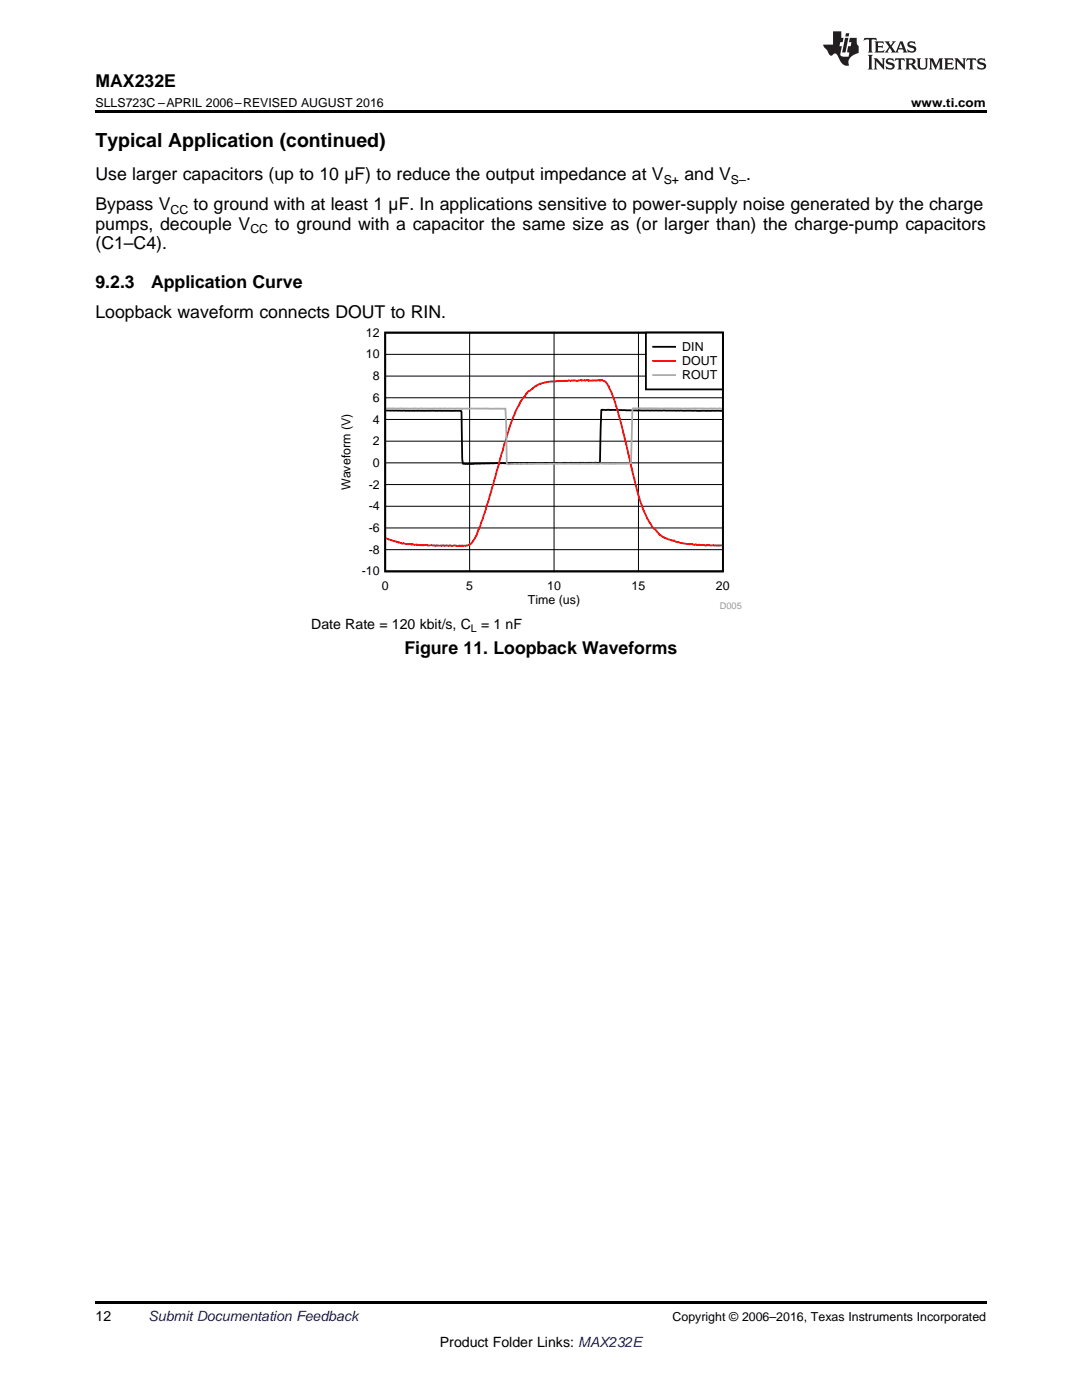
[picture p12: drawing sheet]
<svg xmlns="http://www.w3.org/2000/svg" width="216mm" height="279mm" viewBox="0 0 216 279" stroke-linecap="round" stroke-linejoin="round" font-family="sans-serif">
<path d="M19 259.7h177.8v.5h-177.8z" fill="#000"/>
<path d="M67.6 65.4h80.4v56.2h-80.4z" fill-rule="evenodd" fill="#fff"/>
<path d="M76.9 66.4h67.3v47.6h-67.3zM77 81.9h15l.1 .3 .1 9.4 .2 .9 1.6 .1 5.1-.2h20.6l.3-10.6h.1l8 .1 16 .1" fill="none" stroke="#000" stroke-width=".36"/>
<g fill="none" stroke="#000" stroke-width=".2">
<path d="M76.9 79.4h67.4M76.9 75.1h67.4M76.9 70.7h67.4M93.7 66.4v47.6M110.6 66.4v47.6M127.4 66.4v47.6M76.9 96.7h67.4M76.9 92.4h67.4M76.9 88h67.4M76.9 83.7h67.4M76.9 109.7h67.4M76.9 105.4h67.4"/>
<path d="M76.9 101h67.4"/>
</g>
<path d="M77 107.4l3.2 1.1 .3-.1 .4 .2 1.1-.1 .1 .2 1.1-.1 .7 .2 .9-.1 2.2 .2 .2-.1 1.1 .1 .2-.1 .2 .2 1.1-.2 .4 .2 1.5-.1a3.7 3.7 0 0 0 2.3-.4l.5-.7a36.1 36.1 0 0 0 2.8-7.4l4.1-14.2a21.7 21.7 0 0 1 3.6-7.7l1.6-1.3a8.6 8.6 0 0 1 4.9-1.1l2-.2 3.3 .1 .4-.2 .2 .2 .2-.1 1.3 .1 .5-.2 1 .2a2.89 2.89 0 0 1 1.5 2l.9 2.6 1 3.3 2.7 11.3a27.8 27.8 0 0 0 3.6 9.9l.8 .8a5.1 5.1 0 0 0 3.4 2l1.6 .5 2.7 .3 .3-.1 2 .3 .2-.2 .2 .2 .1-.1 1.1 .1 .4-.1 1.2 .1" fill="none" stroke="#f00" stroke-width=".36"/>
<path d="M77 81.5h14.3h.8l.1 .2 .6-.2h8l.3 10.9 .2 .3h.4l5.5-.2h18.6l.1-.3 .3-10.4 .1-.3h17.8" fill="none" stroke="#aaa" stroke-width=".36"/>
<path d="M128.9 66.4h15.3v11.3h-15.3z" fill-rule="evenodd" fill="#fff"/>
<path d="M128.9 66.4h15.3v11.3h-15.3zM130.3 69.2h4.4" fill="none" stroke="#000" stroke-width=".36"/>
<path d="M130.3 72h4.4" fill="none" stroke="#f00" stroke-width=".36"/>
<path d="M130.3 74.9h4.4" fill="none" stroke="#aaa" stroke-width=".36"/>
<path d="M19 22h177.8v.5h-177.8z" fill="#000"/>
<g fill="#231f20">
<path d="M172.5 7.6l-.1 .5 .4-.2h.6v.1v2.1l-.2 .4h.9l-.2-.4v-2.1l.1-.1h.5l.5 .2-.2-.5zM174.5 8.3l.2 .3v1.5l-.2 .4h1.8l.2-.6a1.04 1.04 0 0 1-1.3 .2v-.7h.6l.3 .2v-.6l-.3 .2h-.6v-.6l.8-.1 .4 .3-.2-.5zM176.5 8.3l.9 1.1-.9 1.1h.8l-.2-.2 .4-.7 .5 .7-.2 .2h1.5l-.2-.2 .2-.4h.9l.1 .4-.2 .2h1l-.3-.3-.7-1.9h-.5l-.9 2-.8-1 .9-1h-.8l.1 .3-.4 .5-.3-.6 .1-.2zM179.7 8.6l.4 1h-.7zM181.3 8.4a.63 .63 0 0 0-.2 .7 .63 .63 0 0 0 .6 .4l.6 .2 .1 .2a.75 .75 0 0 1-.7 .4 .75 .75 0 0 1-.6-.5l.1 .7 .1-.1a1.11 1.11 0 0 0 1.5-.6 1.13 1.13 0 0 0-1.2-.8l-.1-.4a1.04 1.04 0 0 1 1.2 .2l-.2-.5-.2 .1-.4-.2zM173.2 10.9l.2 .4v2.2l-.2 .4h1l-.3-.4v-2.2l.3-.4zM174.3 11.6l.3 .4v1.5l-.3 .4h.8l-.2-.4v-1.3l1.5 1.7v-1.9l.2-.4h-.7l.2 .4v.9l-1.1-1.3zM177 11.8a.62 .62 0 0 0-.2 .7 .62 .62 0 0 0 .6 .4l.6 .1 .1 .3a.76 .76 0 0 1-.7 .3 .76 .76 0 0 1-.7-.4l.2 .7 .1-.1a1.11 1.11 0 0 0 1.5-.6 1.13 1.13 0 0 0-1.2-.8l-.1-.4a1.04 1.04 0 0 1 1.2 .2l-.2-.6-.2 .1-.5-.1zM178.7 11.6l-.2 .6a.61 .61 0 0 1 .8-.3v1.6l-.2 .4h.9l-.2-.4v-1.6a.63 .63 0 0 1 .7 .3l-.1-.6zM180.6 11.6l.3 .4v1.5l-.3 .4h1l-.2-.2-.1-.8 .6 .2a.76 .76 0 0 0 1.2 .7l-1-1a.58 .58 0 0 0 .6-.5 .58 .58 0 0 0-.5-.6zM181.4 11.9h.1a.45 .45 0 0 1 .5 .1 .45 .45 0 0 1 .1 .5l-.8 .2zM182.9 11.6l.2 .2a2.17 2.17 0 0 0 .3 1.9 .99 .99 0 0 0 1.6-.6v-1.1l.2-.4h-.7l.2 .2a1.92 1.92 0 0 1-.2 1.8 .6 .6 0 0 1-.9-.5v-1.1l.2-.4zM185.4 11.6l.2 .4v1.5l-.2 .4h.7l-.2-.4v-1.4l.8 1.8 .8-1.8v1.4l-.2 .4h.9l-.2-.4v-1.5l.2-.4h-.8l-.6 1.5-.6-1.5zM188.4 11.6l.2 .4v1.5l-.2 .4h1.8l.1-.6a1.04 1.04 0 0 1-1.2 .1v-.6h.5l.4 .2v-.6l-.4 .2h-.5v-.7h.8l.3 .3-.1-.6zM190.5 11.6l.2 .4v1.5l-.2 .4h.7l-.2-.4v-1.3l1.5 1.7v-1.9l.2-.4h-.7l.2 .4v.9l-1.1-1.3zM192.9 11.6l-.1 .6a.61 .61 0 0 1 .7-.3l.1 1.6-.3 .4h1l-.3-.4 .1-1.6a.63 .63 0 0 1 .7 .3l-.1-.6zM195.2 11.8a.62 .62 0 0 0-.2 .7 .62 .62 0 0 0 .6 .4l.6 .1 .1 .3a.76 .76 0 0 1-.7 .3 .76 .76 0 0 1-.6-.4l.1 .7 .1-.1a1.11 1.11 0 0 0 1.6-.6 1.13 1.13 0 0 0-1.3-.8l-.1-.4a1.04 1.04 0 0 1 1.2 .2l-.1-.6-.2 .1-.5-.1z"/>
<path d="M166.2 6.3v2.6h-1.9v.4l.8 .9a.91 .91 0 0 0 1 .8 .56 .56 0 0 1 .5-.3 .56 .56 0 0 1 .5 .3l.4 .8a1.53 1.53 0 0 0 1.9 1.2 1.54 1.54 0 0 1 1-2.1l.9-.3v-1.4a1.52 1.52 0 0 1-.4-1.6h-1.3l-.2 .8h.5l-.2 .8h-.5l-.1 1v.2l.4 .1-.2 .8a1.93 1.93 0 0 1-1.6-.3l.3-1.8h-.5l.2-.8h.4l.2-.8h-.4v-1.3zM168.6 7.6l-.6 2.9h.7l.6-2.9zM168.8 6.6l-.1 .7h.6l.2-.7z"/>
</g>
<text font-size="3.9" x="19" y="29.3">Typical Application (continued)</text>
<g font-size="3.5">
<text x="19" y="17.3">MAX232E</text>
<text x="19" y="36">Use larger capacitors (up to 10 µF) to reduce the output impedance at V</text>
<text x="136.6" y="36">and V</text>
<text x="148.9" y="36">.</text>
<text x="19" y="41.9">Bypass V</text>
<text x="38.6" y="41.9">to ground with at least 1 µF. In applications sensitive to power-supply noise generated by the charge</text>
<text x="19" y="45.8">pumps, decouple V</text>
<text x="54.9" y="45.8">to ground with a capacitor the same size as (or larger than) the charge-pump capacitors</text>
<text x="19" y="49.7">(C1–C4).</text>
<text x="19" y="57.4">9.2.3</text>
<text x="30.1" y="57.4">Application Curve</text>
<text x="19" y="63.4">Loopback waveform connects DOUT to RIN.</text>
<text x="80.7" y="130.5">Figure 11. Loopback Waveforms</text>
</g>
<g font-size="2.8">
<text x="62.1" y="125.5">Date Rate = 120 kbit/s, C</text>
<text x="96" y="125.5">= 1 nF</text>
<text x="19" y="263.6">12</text>
<text x="87.8" y="268.9">Product Folder Links: MAX232E</text>
</g>
<text font-size="2.8" fill="#0000c8" x="29.6" y="263.6">Submit Documentation Feedback</text>
<g font-size="2.5">
<text x="19" y="21.4">SLLS723C –APRIL 2006–REVISED AUGUST 2016</text>
<text x="181.8" y="21.4">www.ti.com</text>
<text x="132.4" y="36.7">S+</text>
<text x="145.8" y="36.7">S–</text>
<text x="34" y="42.7">CC</text>
<text x="50" y="46.5">CC</text>
<text x="73" y="71.5">10</text>
<text x="73" y="67.2">12</text>
<text x="136.1" y="70.1">DIN</text>
<text x="74.4" y="75.9">8</text>
<text x="136.1" y="72.9">DOUT</text>
<text x="136.1" y="75.7">ROUT</text>
<text x="74.4" y="80.2">6</text>
<text x="74.4" y="88.9">2</text>
<text x="74.4" y="84.5">4</text>
<text x="74.4" y="93.2">0</text>
<text x="69.9" y="97.8" transform="rotate(-90 69.9 97.8)">Waveform (V)</text>
<text x="73.6" y="101.8">-4</text>
<text x="73.6" y="97.5">-2</text>
<text x="73.6" y="106.2">-6</text>
<text x="73.6" y="110.5">-8</text>
<text x="72.2" y="114.8">-10</text>
<text x="76.2" y="117.7">0</text>
<text x="93" y="117.7">5</text>
<text x="109.2" y="117.7">10</text>
<text x="126" y="117.7">15</text>
<text x="142.9" y="117.7">20</text>
<text x="105.3" y="120.5">Time (us)</text>
<text x="134.2" y="263.6">Copyright © 2006–2016, Texas Instruments Incorporated</text>
</g>
<text font-size="2.1" x="94" y="126.1">L</text>
<text font-size="1.8" fill="#999" x="143.6" y="121.6">D005</text>
</svg>
